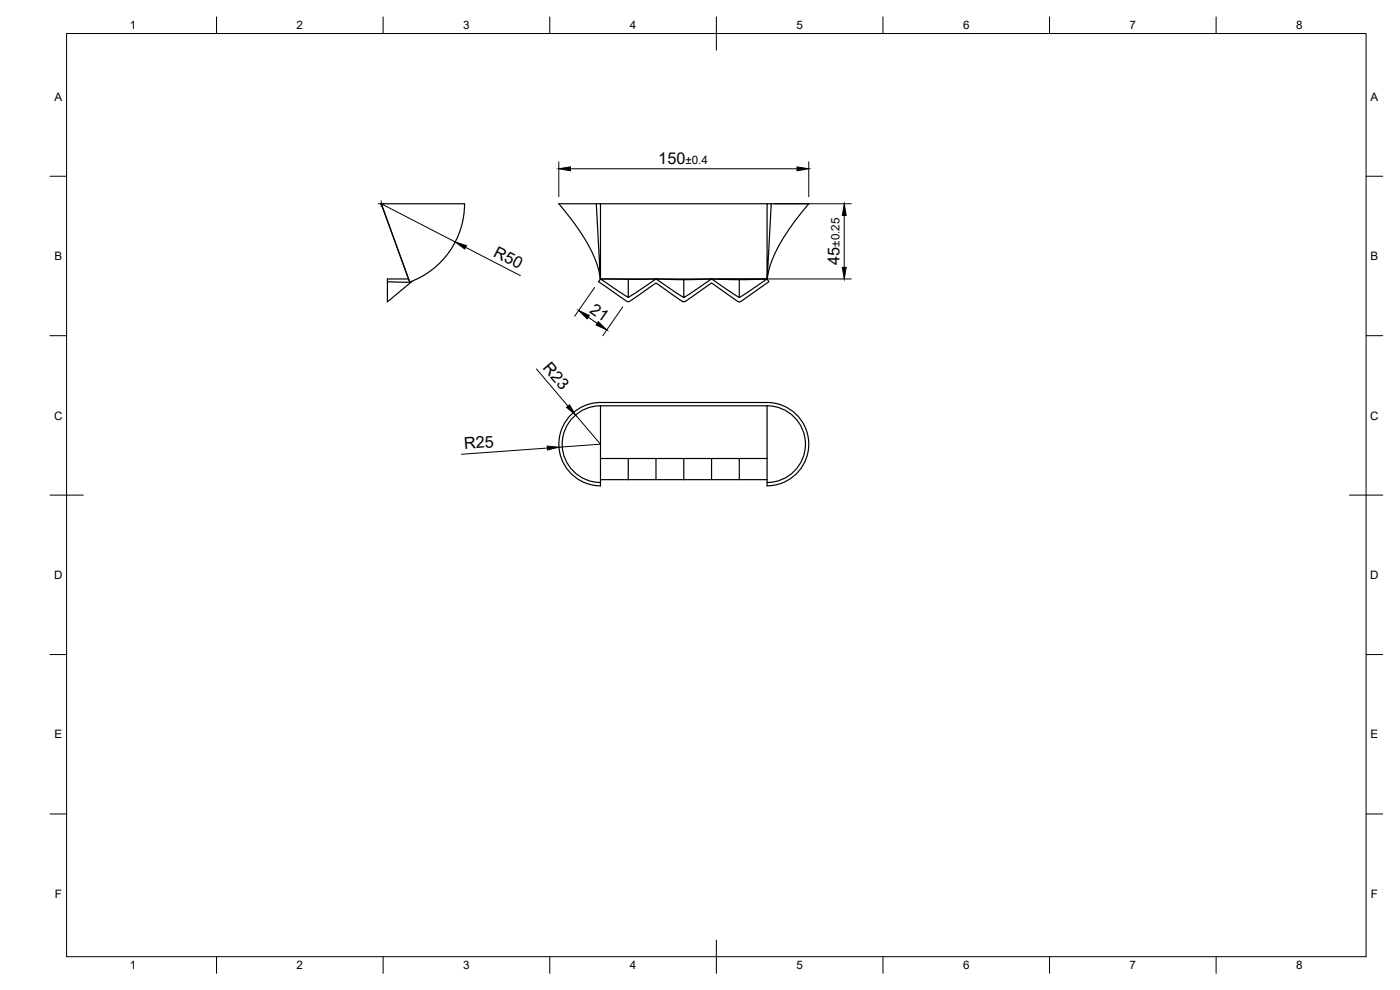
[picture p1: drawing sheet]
<svg xmlns="http://www.w3.org/2000/svg" width="420mm" height="297mm" viewBox="0 0 420 297" stroke-linecap="round" stroke-linejoin="round" font-family="sans-serif">
<!-- layer: Visible -->
<g fill="none" stroke="#000" stroke-width=".36">
<path d="M114.4 61.1l8.6 23.5M114.4 61.1l8.2 22.6M114.4 61.1h25a25 25 0 0 1-16.5 23.5M179 61.1h-11.3l4.7 6 4.3 6.7 2.3 5.1 .7 2.3 .4 2.6M180.2 61.1h50M231.5 61.1h11.2l-5.7 7.4-3.3 5.3-2.3 5.2-.7 2.2-.4 2.6M116.3 84.5l6.7 .1M123.5 84.4l-.5 .3M123.6 84.5l-7.3 6.1v-6.9h6.3l.4 .9M180.2 83.7l-.5 .8 8.7 6 1.1-.4 6.2-4.4a1.22 1.22 0 0 1 2.1-.2l4.7 3.4a6.4 6.4 0 0 0 3 1.6l6.9-4.8a1.2 1.2 0 0 1 2.1-.2l7 5 .4 .1 8.9-6.1-.6-.8-7 4.7a1.53 1.53 0 0 1-2.4 .2l-7.2-4.9M180.2 83.7v-22.6h-1.2l1.2 22.7M180.2 83.7h50"/>
<path d="M188.6 83.8l8.3-.1-8.3 5.5zM188.6 83.8l-8.4-.1 8.4 5.5M205.2 83.9l8.4-.2-8.4 5.6zM205.2 83.9l-8.3-.2 8.3 5.6M213.6 83.7l8.3 .2v5.4M230.2 83.7l-8.3 .2M230.2 83.7v-22.6h1.3l-1.2 22.7M180.2 121.8v24a12.5 12.5 0 0 1-12.5-12.5 12.5 12.5 0 0 1 12.5-12.5h50a12.5 12.5 0 0 1 12.5 12.5 12.5 12.5 0 0 1-12.5 12.5v-24M180.2 137.6h50M180.2 121.8h50M180.2 121.8a11.5 11.5 0 0 0-11.5 11.5 11.5 11.5 0 0 0 11.5 11.5M188.6 137.6v6.3h8.3"/>
<path d="M196.9 137.6v6.3h8.3M205.2 137.6v6.3h8.4v-6.3M221.9 137.6v6.3M230.2 121.8a11.5 11.5 0 0 1 11.5 11.5 11.5 11.5 0 0 1-11.5 11.5M180.2 143.9h8.4M213.6 143.9h16.6"/>
</g>
<!-- layer: BORDER -->
<g fill="none" stroke="#000" stroke-width=".3">
<path d="M20 10.1h390v276.9h-390zM65 5.1v5M115 5.1v5M165 5.1v5M215 5.1v10M265 5.1v5M315 5.1v5M365 5.1v5M15 52.9h5M410 52.9h5M15 100.7h5M410 100.7h5"/>
<path d="M15 148.6h10M405 148.6h10M15 196.4h5M410 196.4h5M15 244.2h5M410 244.2h5M65 287v5M115 287v5M165 287v5M215 282.1v9.9M265 287v5M315 287v5"/>
<path d="M365 287v5"/>
</g>
<!-- layer: Smart Centers -->
<path d="M113.5 61.1h1.8M114.4 60.2v1.8" fill="none" stroke="#000" stroke-width=".3"/>
<!-- layer: FD_Dimensions -->
<g fill="none" stroke="#000" stroke-width=".3">
<path d="M167.7 48.5v10.5M171.2 50.6h68M242.7 48.5v10.5M114.4 61.1l22.2 11.5M139.7 74.2l16.5 8.5M232.3 61.1h23.2M253.4 64.7v15.5M176.5 95.2l2.7 1.8M178.5 86.3l-6 8.6M186.9 92.1l-6 8.6M215.6 83.7h39.9M161 110.7l9.5 11.2"/>
<path d="M164.3 134.4l-25.8 1.9M172.7 124.5l7.5 8.8-12.5 .9"/>
</g>
<path d="M167.7 50.6l3.5-.5v1.1zM239.2 50.1l3.5 .5-3.5 .6zM136.6 72.6l3.4 1.1-.5 1zM253.4 61.1l.6 3.6h-1.2zM173.7 93.2l3.2 1.5-.7 .9zM179.6 96.5l2.5 2.5-3.2-1.5zM252.8 80.2h1.2l-.6 3.5zM164.2 133.8l3.5 .4-3.4 .8zM170 122.2l.9-.7 1.8 3z" fill="#000" stroke="#000" stroke-width=".3"/>
<g font-size="4.9">
<text x="197.6" y="49.2">150</text>
<text x="147.8" y="76.8" transform="rotate(27 147.8 76.8)">R50</text>
<text x="251.9" y="79.5" transform="rotate(-90 251.9 79.5)">45</text>
<text x="176.8" y="93.6" transform="rotate(35 176.8 93.6)">21</text>
<text x="162.8" y="110.5" transform="rotate(50 162.8 110.5)">R23</text>
<text x="139.4" y="134.8" transform="rotate(-4 139.4 134.8)">R25</text>
</g>
<g font-size="3.5">
<text x="39" y="8.8">1</text>
<text x="89" y="8.8">2</text>
<text x="139" y="8.8">3</text>
<text x="189" y="8.8">4</text>
<text x="239" y="8.8">5</text>
<text x="289" y="8.8">6</text>
<text x="339" y="8.8">7</text>
<text x="389" y="8.8">8</text>
<text x="16.3" y="30.2">A</text>
<text x="411.3" y="30.2">A</text>
<text x="205.7" y="49.2">±0.4</text>
<text x="251.9" y="74" transform="rotate(-90 251.9 74)">±0.25</text>
<text x="16.3" y="78">B</text>
<text x="411.3" y="78">B</text>
<text x="16.2" y="125.9">C</text>
<text x="411.2" y="125.9">C</text>
<text x="16.2" y="173.7">D</text>
<text x="411.2" y="173.7">D</text>
<text x="16.3" y="221.6">E</text>
<text x="411.3" y="221.6">E</text>
<text x="16.4" y="269.4">F</text>
<text x="411.4" y="269.4">F</text>
<text x="39" y="290.8">1</text>
<text x="89" y="290.8">2</text>
<text x="139" y="290.8">3</text>
<text x="189" y="290.8">4</text>
<text x="239" y="290.8">5</text>
<text x="289" y="290.8">6</text>
<text x="339" y="290.8">7</text>
<text x="389" y="290.8">8</text>
</g>
</svg>
